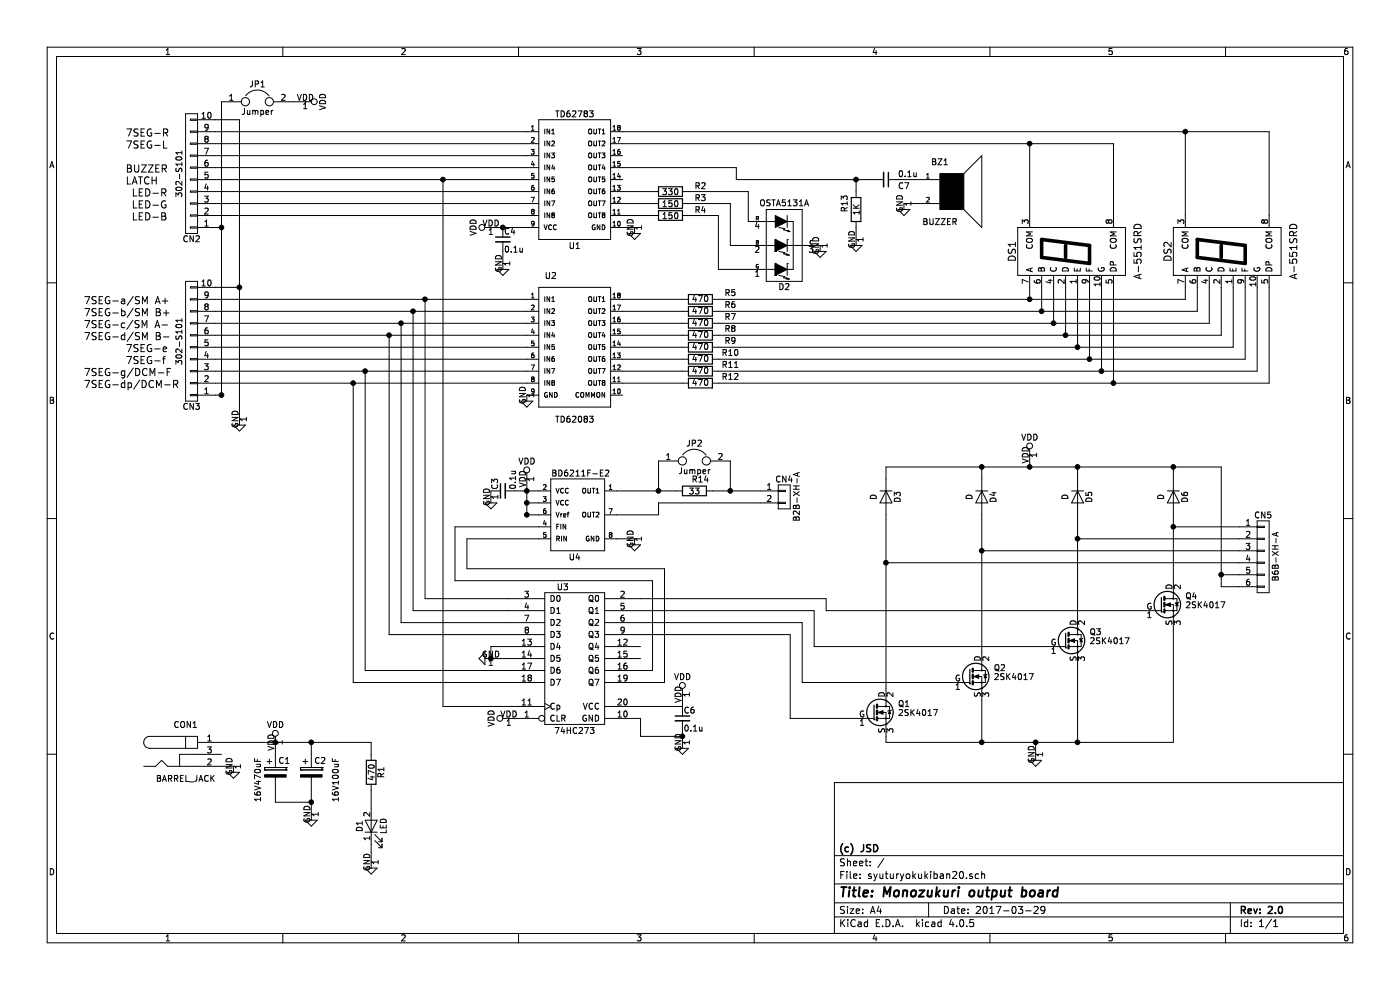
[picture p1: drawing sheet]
EESchema Schematic File Version 4
LIBS:syuturyokukiban20-cache
EELAYER 29 0
EELAYER END
$Descr A4 11693 8268
encoding utf-8
Sheet 1 1
Title "Monozukuri output board"
Date "2017-03-29"
Rev "2.0"
Comp "(c) JSD"
Comment1 ""
Comment2 ""
Comment3 ""
Comment4 ""
$EndDescr
$Comp
L mylib:SPEAKER BZ1
U 1 1
P 7950 1600
F 0 "BZ1" H 7850 1850 50  0000 C CNN
F 1 "BUZZER" H 7850 1350 50  0000 C CNN
F 2 "syuturyokukiban20:Buzzer_12x6.9_Pitch5" H 7950 1600 50  0001 C CNN
F 3 "" H 7950 1600 50  0000 C CNN
	1    7950 1600
	1    0    0    -1  
$EndComp
$Comp
L device:C_Small C6
U 1 1
P 5700 6000
F 0 "C6" H 5710 6070 50  0000 L CNN
F 1 "0.1u" H 5710 5920 50  0000 L CNN
F 2 "syuturyokukiban20:C_Rect_L4_W2.5_P2.5" H 5700 6000 50  0001 C CNN
F 3 "" H 5700 6000 50  0000 C CNN
	1    5700 6000
	1    0    0    -1  
$EndComp
Text Notes 1100 1850 0    60   ~ 0
LED-B
Text Notes 1100 1750 0    60   ~ 0
LED-G
Text Notes 1100 1650 0    60   ~ 0
LED-R
Text Notes 1050 1550 0    60   ~ 0
LATCH
Text Notes 1050 1450 0    60   ~ 0
BUZZER
Text Notes 1050 1250 0    60   ~ 0
7SEG-L
Text Notes 1050 1150 0    60   ~ 0
7SEG-R
Text Notes 700  3250 0    60   ~ 0
7SEG-dp/DCM-R
Text Notes 700  3150 0    60   ~ 0
7SEG-g/DCM-F
Text Notes 1050 3050 0    60   ~ 0
7SEG-f
Text Notes 1050 2950 0    60   ~ 0
7SEG-e
Text Notes 700  2750 0    60   ~ 0
7SEG-c/SM A-
Text Notes 700  2850 0    60   ~ 0
7SEG-d/SM B-
Text Notes 700  2650 0    60   ~ 0
7SEG-b/SM B+
Text Notes 700  2550 0    60   ~ 0
7SEG-a/SM A+
$Comp
L syuturyokukiban20-rescue:CONN_01X10 CN2
U 1 1
P 1600 1450
F 0 "CN2" H 1600 2000 50  0000 C CNN
F 1 "302-S101" V 1700 1450 50  0000 C CNN
F 2 "syuturyokukiban20:IDC_Header_Straight_10pins" H 1600 1450 50  0001 C CNN
F 3 "" H 1600 1450 50  0000 C CNN
	1    1600 1450
	-1   0    0    1   
$EndComp
$Comp
L syuturyokukiban20-rescue:CONN_01X10 CN3
U 1 1
P 1600 2850
F 0 "CN3" H 1600 3400 50  0000 C CNN
F 1 "302-S101" V 1700 2850 50  0000 C CNN
F 2 "syuturyokukiban20:IDC_Header_Straight_10pins" H 1600 2850 50  0001 C CNN
F 3 "" H 1600 2850 50  0000 C CNN
	1    1600 2850
	-1   0    0    1   
$EndComp
$Comp
L mylib:TD62783 U1
U 1 1
P 4800 1500
F 0 "U1" H 4800 950 50  0000 C CNN
F 1 "TD62783" H 4800 2050 50  0000 C CNN
F 2 "syuturyokukiban20:DIP-18_W7.62mm" H 4800 1500 60  0001 C CNN
F 3 "" H 4800 1500 60  0000 C CNN
	1    4800 1500
	1    0    0    -1  
$EndComp
$Comp
L mylib:TD62083 U2
U 1 1
P 4800 2900
F 0 "U2" H 4600 3500 50  0000 C CNN
F 1 "TD62083" H 4800 2300 50  0000 C CNN
F 2 "syuturyokukiban20:DIP-18_W7.62mm" H 4950 2900 50  0001 C CNN
F 3 "" H 4950 2900 50  0000 C CNN
	1    4800 2900
	1    0    0    -1  
$EndComp
$Comp
L mylib:BD6211F-E2 U4
U 1 1
P 4850 4300
F 0 "U4" H 4800 3950 50  0000 C CNN
F 1 "BD6211F-E2" H 4850 4650 50  0000 C CNN
F 2 "syuturyokukiban20:SOIC-8_3.9x4.9mm_Pitch1.27mm" H 4900 4100 60  0001 C CNN
F 3 "" H 4900 4100 60  0000 C CNN
	1    4850 4300
	1    0    0    -1  
$EndComp
$Comp
L mylib:74HC273 U3
U 1 1
P 4800 5500
F 0 "U3" H 4700 6100 50  0000 C CNN
F 1 "74HC273" H 4800 4900 50  0000 C CNN
F 2 "syuturyokukiban20:DIP-20_W7.62mm" H 4950 5500 50  0001 C CNN
F 3 "" H 4950 5500 50  0000 C CNN
	1    4800 5500
	1    0    0    -1  
$EndComp
$Comp
L mylib:A-551SRD DS1
U 1 1
P 8900 2100
F 0 "DS1" H 8900 2550 60  0000 C CNN
F 1 "A-551SRD" H 8900 1500 60  0000 C CNN
F 2 "syuturyokukiban20:7SegmentLED_A-551SRD-A" H 9100 2600 60  0001 C CNN
F 3 "" H 9100 2600 60  0000 C CNN
	1    8900 2100
	0    -1   -1   0   
$EndComp
$Comp
L mylib:A-551SRD DS2
U 1 1
P 10200 2100
F 0 "DS2" H 10200 2550 60  0000 C CNN
F 1 "A-551SRD" H 10200 1500 60  0000 C CNN
F 2 "syuturyokukiban20:7SegmentLED_A-551SRD-A" H 10400 2600 60  0001 C CNN
F 3 "" H 10400 2600 60  0000 C CNN
	1    10200 2100
	0    -1   -1   0   
$EndComp
$Comp
L device:R R5
U 1 1
P 5850 2500
F 0 "R5" V 5900 2250 50  0000 C CNN
F 1 "470" V 5850 2500 50  0000 C CNN
F 2 "syuturyokukiban20:Resistor_Horizontal_RM10mm" V 5780 2500 50  0001 C CNN
F 3 "" H 5850 2500 50  0000 C CNN
	1    5850 2500
	0    -1   -1   0   
$EndComp
$Comp
L device:R R6
U 1 1
P 5850 2600
F 0 "R6" V 5900 2350 50  0000 C CNN
F 1 "470" V 5850 2600 50  0000 C CNN
F 2 "syuturyokukiban20:Resistor_Horizontal_RM10mm" V 5780 2600 50  0001 C CNN
F 3 "" H 5850 2600 50  0000 C CNN
	1    5850 2600
	0    -1   -1   0   
$EndComp
$Comp
L device:R R7
U 1 1
P 5850 2700
F 0 "R7" V 5900 2450 50  0000 C CNN
F 1 "470" V 5850 2700 50  0000 C CNN
F 2 "syuturyokukiban20:Resistor_Horizontal_RM10mm" V 5780 2700 50  0001 C CNN
F 3 "" H 5850 2700 50  0000 C CNN
	1    5850 2700
	0    -1   -1   0   
$EndComp
$Comp
L device:R R8
U 1 1
P 5850 2800
F 0 "R8" V 5900 2550 50  0000 C CNN
F 1 "470" V 5850 2800 50  0000 C CNN
F 2 "syuturyokukiban20:Resistor_Horizontal_RM10mm" V 5780 2800 50  0001 C CNN
F 3 "" H 5850 2800 50  0000 C CNN
	1    5850 2800
	0    -1   -1   0   
$EndComp
$Comp
L device:R R9
U 1 1
P 5850 2900
F 0 "R9" V 5900 2650 50  0000 C CNN
F 1 "470" V 5850 2900 50  0000 C CNN
F 2 "syuturyokukiban20:Resistor_Horizontal_RM10mm" V 5780 2900 50  0001 C CNN
F 3 "" H 5850 2900 50  0000 C CNN
	1    5850 2900
	0    -1   -1   0   
$EndComp
$Comp
L device:R R10
U 1 1
P 5850 3000
F 0 "R10" V 5900 2750 50  0000 C CNN
F 1 "470" V 5850 3000 50  0000 C CNN
F 2 "syuturyokukiban20:Resistor_Horizontal_RM10mm" V 5780 3000 50  0001 C CNN
F 3 "" H 5850 3000 50  0000 C CNN
	1    5850 3000
	0    -1   -1   0   
$EndComp
$Comp
L device:R R11
U 1 1
P 5850 3100
F 0 "R11" V 5900 2850 50  0000 C CNN
F 1 "470" V 5850 3100 50  0000 C CNN
F 2 "syuturyokukiban20:Resistor_Horizontal_RM10mm" V 5780 3100 50  0001 C CNN
F 3 "" H 5850 3100 50  0000 C CNN
	1    5850 3100
	0    -1   -1   0   
$EndComp
$Comp
L device:R R12
U 1 1
P 5850 3200
F 0 "R12" V 5900 2950 50  0000 C CNN
F 1 "470" V 5850 3200 50  0000 C CNN
F 2 "syuturyokukiban20:Resistor_Horizontal_RM10mm" V 5780 3200 50  0001 C CNN
F 3 "" H 5850 3200 50  0000 C CNN
	1    5850 3200
	0    -1   -1   0   
$EndComp
$Comp
L mylib:OSTA5131A D2
U 1 1
P 6550 2050
F 0 "D2" H 6550 2400 50  0000 C CNN
F 1 "OSTA5131A" H 6550 1700 50  0000 C CNN
F 2 "syuturyokukiban20:LED-OSTA5131A-R_PG_B" H 6550 2000 50  0001 C CNN
F 3 "" H 6550 2000 50  0000 C CNN
	1    6550 2050
	-1   0    0    1   
$EndComp
$Comp
L device:R R2
U 1 1
P 5600 1600
F 0 "R2" V 5550 1850 50  0000 C CNN
F 1 "330" V 5600 1600 50  0000 C CNN
F 2 "syuturyokukiban20:Resistor_Horizontal_RM10mm" V 5530 1600 50  0001 C CNN
F 3 "" H 5600 1600 50  0000 C CNN
	1    5600 1600
	0    1    1    0   
$EndComp
$Comp
L device:R R3
U 1 1
P 5600 1700
F 0 "R3" V 5550 1950 50  0000 C CNN
F 1 "150" V 5600 1700 50  0000 C CNN
F 2 "syuturyokukiban20:Resistor_Horizontal_RM10mm" V 5530 1700 50  0001 C CNN
F 3 "" H 5600 1700 50  0000 C CNN
	1    5600 1700
	0    1    1    0   
$EndComp
$Comp
L device:R R4
U 1 1
P 5600 1800
F 0 "R4" V 5550 2050 50  0000 C CNN
F 1 "150" V 5600 1800 50  0000 C CNN
F 2 "syuturyokukiban20:Resistor_Horizontal_RM10mm" V 5530 1800 50  0001 C CNN
F 3 "" H 5600 1800 50  0000 C CNN
	1    5600 1800
	0    1    1    0   
$EndComp
$Comp
L device:R R13
U 1 1
P 7150 1750
F 0 "R13" V 7050 1800 50  0000 C CNN
F 1 "1K" V 7150 1750 50  0000 C CNN
F 2 "syuturyokukiban20:Resistor_Horizontal_RM10mm" V 7080 1750 50  0001 C CNN
F 3 "" H 7150 1750 50  0000 C CNN
	1    7150 1750
	1    0    0    -1  
$EndComp
$Comp
L mylib:2SK4017 Q1
U 1 1
P 7300 5950
F 0 "Q1" H 7500 6025 50  0000 L CNN
F 1 "2SK4017" H 7500 5950 50  0000 L CNN
F 2 "syuturyokukiban20:SOT126_SOT32_Housing_Vertical_Hole08" H 7500 5875 50  0001 L CIN
F 3 "" H 7300 5950 50  0000 L CNN
	1    7300 5950
	1    0    0    -1  
$EndComp
$Comp
L mylib:2SK4017 Q2
U 1 1
P 8100 5650
F 0 "Q2" H 8300 5725 50  0000 L CNN
F 1 "2SK4017" H 8300 5650 50  0000 L CNN
F 2 "syuturyokukiban20:SOT126_SOT32_Housing_Vertical_Hole08" H 8300 5575 50  0001 L CIN
F 3 "" H 8100 5650 50  0000 L CNN
	1    8100 5650
	1    0    0    -1  
$EndComp
$Comp
L mylib:2SK4017 Q3
U 1 1
P 8900 5350
F 0 "Q3" H 9100 5425 50  0000 L CNN
F 1 "2SK4017" H 9100 5350 50  0000 L CNN
F 2 "syuturyokukiban20:SOT126_SOT32_Housing_Vertical_Hole08" H 9100 5275 50  0001 L CIN
F 3 "" H 8900 5350 50  0000 L CNN
	1    8900 5350
	1    0    0    -1  
$EndComp
$Comp
L mylib:2SK4017 Q4
U 1 1
P 9700 5050
F 0 "Q4" H 9900 5125 50  0000 L CNN
F 1 "2SK4017" H 9900 5050 50  0000 L CNN
F 2 "syuturyokukiban20:SOT126_SOT32_Housing_Vertical_Hole08" H 9900 4975 50  0001 L CIN
F 3 "" H 9700 5050 50  0000 L CNN
	1    9700 5050
	1    0    0    -1  
$EndComp
$Comp
L syuturyokukiban20-rescue:CONN_01X06 CN5
U 1 1
P 10550 4650
F 0 "CN5" H 10550 5000 50  0000 C CNN
F 1 "B6B-XH-A" V 10650 4650 50  0000 C CNN
F 2 "syuturyokukiban20:JST_XH_B06B-XH-A_06x2.50mm_Straight" H 10550 4650 50  0001 C CNN
F 3 "" H 10550 4650 50  0000 C CNN
	1    10550 4650
	1    0    0    -1  
$EndComp
$Comp
L device:D D6
U 1 1
P 9800 4150
F 0 "D6" H 9800 4250 50  0000 C CNN
F 1 "D" H 9800 4050 50  0000 C CNN
F 2 "syuturyokukiban20:Diode_DO-35_HOLE09_Horizontal_RM10" H 9800 4150 50  0001 C CNN
F 3 "" H 9800 4150 50  0000 C CNN
	1    9800 4150
	0    1    1    0   
$EndComp
$Comp
L device:D D5
U 1 1
P 9000 4150
F 0 "D5" H 9000 4250 50  0000 C CNN
F 1 "D" H 9000 4050 50  0000 C CNN
F 2 "syuturyokukiban20:Diode_DO-35_HOLE09_Horizontal_RM10" H 9000 4150 50  0001 C CNN
F 3 "" H 9000 4150 50  0000 C CNN
	1    9000 4150
	0    1    1    0   
$EndComp
$Comp
L device:D D4
U 1 1
P 8200 4150
F 0 "D4" H 8200 4250 50  0000 C CNN
F 1 "D" H 8200 4050 50  0000 C CNN
F 2 "syuturyokukiban20:Diode_DO-35_HOLE09_Horizontal_RM10" H 8200 4150 50  0001 C CNN
F 3 "" H 8200 4150 50  0000 C CNN
	1    8200 4150
	0    1    1    0   
$EndComp
$Comp
L device:D D3
U 1 1
P 7400 4150
F 0 "D3" H 7400 4250 50  0000 C CNN
F 1 "D" H 7400 4050 50  0000 C CNN
F 2 "syuturyokukiban20:Diode_DO-35_HOLE09_Horizontal_RM10" H 7400 4150 50  0001 C CNN
F 3 "" H 7400 4150 50  0000 C CNN
	1    7400 4150
	0    1    1    0   
$EndComp
Wire Wire Line
	5200 2500 5700 2500
Wire Wire Line
	6000 2500 8600 2500
Wire Wire Line
	9900 2500 9900 2400
Wire Wire Line
	5200 2600 5700 2600
Wire Wire Line
	6000 2600 8700 2600
Wire Wire Line
	10000 2600 10000 2400
Wire Wire Line
	5200 2700 5700 2700
Wire Wire Line
	6000 2700 8800 2700
Wire Wire Line
	10100 2700 10100 2400
Wire Wire Line
	5200 2800 5700 2800
Wire Wire Line
	5200 2900 5700 2900
Wire Wire Line
	5200 3000 5700 3000
Wire Wire Line
	5200 3100 5700 3100
Wire Wire Line
	5200 3200 5700 3200
Wire Wire Line
	6000 2800 8900 2800
Wire Wire Line
	10200 2800 10200 2400
Wire Wire Line
	6000 2900 9000 2900
Wire Wire Line
	10300 2900 10300 2400
Wire Wire Line
	6000 3000 9100 3000
Wire Wire Line
	10400 3000 10400 2400
Wire Wire Line
	6000 3100 9200 3100
Wire Wire Line
	10500 3100 10500 2400
Wire Wire Line
	6000 3200 9300 3200
Wire Wire Line
	10600 3200 10600 2400
Wire Wire Line
	8600 2400 8600 2500
Connection ~ 8600 2500
Wire Wire Line
	8700 2400 8700 2600
Connection ~ 8700 2600
Wire Wire Line
	8800 2400 8800 2700
Connection ~ 8800 2700
Wire Wire Line
	8900 2400 8900 2800
Connection ~ 8900 2800
Wire Wire Line
	9000 2400 9000 2900
Connection ~ 9000 2900
Wire Wire Line
	9100 2400 9100 3000
Connection ~ 9100 3000
Wire Wire Line
	9200 2400 9200 3100
Connection ~ 9200 3100
Wire Wire Line
	9300 2400 9300 3200
Connection ~ 9300 3200
Wire Wire Line
	5200 1600 5450 1600
Wire Wire Line
	5200 1700 5450 1700
Wire Wire Line
	5200 1800 5450 1800
Wire Wire Line
	5750 1600 6250 1600
Wire Wire Line
	6150 1500 7150 1500
Wire Wire Line
	5200 1200 8600 1200
Wire Wire Line
	8600 1200 8600 1800
Wire Wire Line
	9300 1200 9300 1800
Connection ~ 8600 1200
Wire Wire Line
	5200 1100 9900 1100
Wire Wire Line
	10600 1100 10600 1800
Wire Wire Line
	9900 1800 9900 1100
Connection ~ 9900 1100
Wire Wire Line
	6250 1600 6250 1850
Wire Wire Line
	5750 1700 6100 1700
Wire Wire Line
	6100 1700 6100 2050
Wire Wire Line
	6100 2050 6250 2050
Wire Wire Line
	5750 1800 6000 1800
Wire Wire Line
	6000 1800 6000 2250
Wire Wire Line
	6000 2250 6250 2250
Wire Wire Line
	1800 1100 4400 1100
Wire Wire Line
	1800 1200 4400 1200
Wire Wire Line
	1800 1300 4400 1300
Wire Wire Line
	1800 1400 4400 1400
Wire Wire Line
	1800 1500 3700 1500
Wire Wire Line
	1800 1600 4400 1600
Wire Wire Line
	1800 1700 4400 1700
Wire Wire Line
	1800 1800 4400 1800
Wire Wire Line
	1800 2500 3550 2500
Wire Wire Line
	1800 2600 3450 2600
Wire Wire Line
	1800 2700 3350 2700
Wire Wire Line
	1800 2800 3250 2800
Wire Wire Line
	1800 2900 4400 2900
Wire Wire Line
	1800 3000 4400 3000
Wire Wire Line
	1800 3100 3050 3100
Wire Wire Line
	1800 3200 2950 3200
Wire Wire Line
	3250 2800 3250 5300
Wire Wire Line
	3250 5300 4250 5300
Connection ~ 3250 2800
Wire Wire Line
	3350 2700 3350 5200
Wire Wire Line
	3350 5200 4250 5200
Connection ~ 3350 2700
Wire Wire Line
	3450 2600 3450 5100
Wire Wire Line
	3450 5100 4250 5100
Connection ~ 3450 2600
Wire Wire Line
	3550 2500 3550 5000
Wire Wire Line
	3550 5000 4250 5000
Connection ~ 3550 2500
Wire Wire Line
	5350 5300 6600 5300
Wire Wire Line
	6600 5300 6600 6000
Wire Wire Line
	6600 6000 7100 6000
Wire Wire Line
	5350 5200 6700 5200
Wire Wire Line
	6700 5200 6700 5700
Wire Wire Line
	6700 5700 7900 5700
Wire Wire Line
	5350 5100 6800 5100
Wire Wire Line
	6800 5100 6800 5400
Wire Wire Line
	6800 5400 8700 5400
Wire Wire Line
	5350 5000 6900 5000
Wire Wire Line
	6900 5000 6900 5100
Wire Wire Line
	6900 5100 9500 5100
Wire Wire Line
	7400 4300 7400 4700
Wire Wire Line
	8200 4300 8200 4600
Wire Wire Line
	9000 4300 9000 4500
Wire Wire Line
	9800 4300 9800 4400
Wire Wire Line
	9800 6200 9800 5250
Wire Wire Line
	7400 6200 8200 6200
Wire Wire Line
	7400 6200 7400 6150
Wire Wire Line
	8200 5850 8200 6200
Connection ~ 8200 6200
Wire Wire Line
	9000 5550 9000 6200
Connection ~ 9000 6200
Wire Wire Line
	7400 4000 7400 3900
Wire Wire Line
	7400 3900 8200 3900
Wire Wire Line
	9800 3900 9800 4000
Wire Wire Line
	9000 4000 9000 3900
Connection ~ 9000 3900
Wire Wire Line
	8200 4000 8200 3900
Connection ~ 8200 3900
Wire Wire Line
	10350 4400 9800 4400
Connection ~ 9800 4400
Wire Wire Line
	10350 4500 9000 4500
Connection ~ 9000 4500
Wire Wire Line
	10350 4600 8200 4600
Connection ~ 8200 4600
Wire Wire Line
	10350 4700 7400 4700
Connection ~ 7400 4700
Wire Wire Line
	4400 4000 4400 4100
Wire Wire Line
	4500 4200 4400 4200
Connection ~ 4400 4200
Wire Wire Line
	4500 4400 3800 4400
Wire Wire Line
	4500 4500 3900 4500
Wire Wire Line
	4250 5900 3700 5900
Wire Wire Line
	3700 5900 3700 1500
Connection ~ 3700 1500
$Comp
L power1:GND #PWR01
U 1 1
P 2000 3500
F 0 "#PWR01" H 2000 3500 30  0001 C CNN
F 1 "GND" H 2000 3430 30  0001 C CNN
F 2 "" H 2000 3500 60  0000 C CNN
F 3 "" H 2000 3500 60  0000 C CNN
	1    2000 3500
	1    0    0    -1  
$EndComp
Wire Wire Line
	1800 1000 2000 1000
Wire Wire Line
	2000 2400 1800 2400
$Comp
L power1:GND #PWR02
U 1 1
P 8650 6300
F 0 "#PWR02" H 8650 6300 30  0001 C CNN
F 1 "GND" H 8650 6230 30  0001 C CNN
F 2 "" H 8650 6300 60  0000 C CNN
F 3 "" H 8650 6300 60  0000 C CNN
	1    8650 6300
	1    0    0    -1  
$EndComp
$Comp
L power1:VDD #PWR03
U 1 1
P 8600 3800
F 0 "#PWR03" H 8600 3650 50  0001 C CNN
F 1 "VDD" H 8600 3950 50  0000 C CNN
F 2 "" H 8600 3800 50  0000 C CNN
F 3 "" H 8600 3800 50  0000 C CNN
	1    8600 3800
	1    0    0    -1  
$EndComp
$Comp
L power1:GND #PWR04
U 1 1
P 7550 1700
F 0 "#PWR04" H 7550 1700 30  0001 C CNN
F 1 "GND" H 7550 1630 30  0001 C CNN
F 2 "" H 7550 1700 60  0000 C CNN
F 3 "" H 7550 1700 60  0000 C CNN
	1    7550 1700
	1    0    0    -1  
$EndComp
$Comp
L power1:GND #PWR05
U 1 1
P 6850 2050
F 0 "#PWR05" H 6850 2050 30  0001 C CNN
F 1 "GND" H 6850 1980 30  0001 C CNN
F 2 "" H 6850 2050 60  0000 C CNN
F 3 "" H 6850 2050 60  0000 C CNN
	1    6850 2050
	1    0    0    -1  
$EndComp
Wire Wire Line
	7550 1700 7650 1700
Wire Wire Line
	8600 3900 8600 3800
Connection ~ 8600 3900
Wire Wire Line
	8650 6300 8650 6200
Connection ~ 8650 6200
$Comp
L power1:GND #PWR06
U 1 1
P 5700 6200
F 0 "#PWR06" H 5700 6200 30  0001 C CNN
F 1 "GND" H 5700 6130 30  0001 C CNN
F 2 "" H 5700 6200 60  0000 C CNN
F 3 "" H 5700 6200 60  0000 C CNN
	1    5700 6200
	1    0    0    -1  
$EndComp
$Comp
L power1:VDD #PWR07
U 1 1
P 5700 5800
F 0 "#PWR07" H 5700 5650 50  0001 C CNN
F 1 "VDD" H 5700 5950 50  0000 C CNN
F 2 "" H 5700 5800 50  0000 C CNN
F 3 "" H 5700 5800 50  0000 C CNN
	1    5700 5800
	1    0    0    -1  
$EndComp
$Comp
L power1:GND #PWR08
U 1 1
P 4100 5500
F 0 "#PWR08" H 4100 5500 30  0001 C CNN
F 1 "GND" H 4100 5430 30  0001 C CNN
F 2 "" H 4100 5500 60  0000 C CNN
F 3 "" H 4100 5500 60  0000 C CNN
	1    4100 5500
	0    1    1    0   
$EndComp
$Comp
L power1:GND #PWR09
U 1 1
P 5300 4500
F 0 "#PWR09" H 5300 4500 30  0001 C CNN
F 1 "GND" H 5300 4430 30  0001 C CNN
F 2 "" H 5300 4500 60  0000 C CNN
F 3 "" H 5300 4500 60  0000 C CNN
	1    5300 4500
	1    0    0    -1  
$EndComp
$Comp
L power1:VDD #PWR010
U 1 1
P 4400 4000
F 0 "#PWR010" H 4400 3850 50  0001 C CNN
F 1 "VDD" H 4400 4150 50  0000 C CNN
F 2 "" H 4400 4000 50  0000 C CNN
F 3 "" H 4400 4000 50  0000 C CNN
	1    4400 4000
	1    0    0    -1  
$EndComp
$Comp
L power1:GND #PWR011
U 1 1
P 4400 3300
F 0 "#PWR011" H 4400 3300 30  0001 C CNN
F 1 "GND" H 4400 3230 30  0001 C CNN
F 2 "" H 4400 3300 60  0000 C CNN
F 3 "" H 4400 3300 60  0000 C CNN
	1    4400 3300
	1    0    0    -1  
$EndComp
$Comp
L power1:GND #PWR012
U 1 1
P 5300 1900
F 0 "#PWR012" H 5300 1900 30  0001 C CNN
F 1 "GND" H 5300 1830 30  0001 C CNN
F 2 "" H 5300 1900 60  0000 C CNN
F 3 "" H 5300 1900 60  0000 C CNN
	1    5300 1900
	1    0    0    -1  
$EndComp
$Comp
L device:C_Small C4
U 1 1
P 4200 2000
F 0 "C4" H 4210 2070 50  0000 L CNN
F 1 "0.1u" H 4210 1920 50  0000 L CNN
F 2 "syuturyokukiban20:C_Rect_L4_W2.5_P2.5" H 4200 2000 50  0001 C CNN
F 3 "" H 4200 2000 50  0000 C CNN
	1    4200 2000
	1    0    0    -1  
$EndComp
$Comp
L power1:GND #PWR013
U 1 1
P 4200 2200
F 0 "#PWR013" H 4200 2200 30  0001 C CNN
F 1 "GND" H 4200 2130 30  0001 C CNN
F 2 "" H 4200 2200 60  0000 C CNN
F 3 "" H 4200 2200 60  0000 C CNN
	1    4200 2200
	1    0    0    -1  
$EndComp
$Comp
L power1:VDD #PWR014
U 1 1
P 4100 1900
F 0 "#PWR014" H 4100 1750 50  0001 C CNN
F 1 "VDD" H 4100 2050 50  0000 C CNN
F 2 "" H 4100 1900 50  0000 C CNN
F 3 "" H 4100 1900 50  0000 C CNN
	1    4100 1900
	0    -1   -1   0   
$EndComp
Wire Wire Line
	4100 1900 4200 1900
Connection ~ 4200 1900
Wire Wire Line
	4200 2200 4200 2100
Wire Wire Line
	5200 1900 5300 1900
Wire Wire Line
	5350 5900 5700 5900
Wire Wire Line
	5700 5900 5700 5800
Wire Wire Line
	5350 6000 5350 6150
Wire Wire Line
	5350 6150 5700 6150
Wire Wire Line
	5700 6100 5700 6150
Connection ~ 5700 6150
Wire Wire Line
	4100 5400 4250 5400
Wire Wire Line
	4250 5500 4100 5500
Connection ~ 4100 5500
Wire Wire Line
	5150 4500 5300 4500
$Comp
L syuturyokukiban20-rescue:CONN_01X02 CN4
U 1 1
P 6550 4150
F 0 "CN4" H 6550 4300 50  0000 C CNN
F 1 "B2B-XH-A" V 6650 4150 50  0000 C CNN
F 2 "syuturyokukiban20:JST_XH_B02B-XH-A_02x2.50mm_Straight" H 6550 4150 50  0001 C CNN
F 3 "" H 6550 4150 50  0000 C CNN
	1    6550 4150
	1    0    0    -1  
$EndComp
$Comp
L device:CP C1
U 1 1
P 2300 6450
F 0 "C1" H 2325 6550 50  0000 L CNN
F 1 "16V470uF" V 2150 6200 50  0000 L CNN
F 2 "syuturyokukiban20:C_Radial_D8_L11.5_P3.5" H 2338 6300 50  0001 C CNN
F 3 "" H 2300 6450 50  0000 C CNN
	1    2300 6450
	1    0    0    -1  
$EndComp
$Comp
L device:CP C2
U 1 1
P 2600 6450
F 0 "C2" H 2625 6550 50  0000 L CNN
F 1 "16V100uF" V 2800 6200 50  0000 L CNN
F 2 "syuturyokukiban20:C_Radial_D6.3_L11.2_P2.5" H 2638 6300 50  0001 C CNN
F 3 "" H 2600 6450 50  0000 C CNN
	1    2600 6450
	1    0    0    -1  
$EndComp
$Comp
L device:LED D1
U 1 1
P 3100 6900
F 0 "D1" H 3100 7000 50  0000 C CNN
F 1 "LED" H 3100 6800 50  0000 C CNN
F 2 "syuturyokukiban20:LED-5MM" H 3100 6900 50  0001 C CNN
F 3 "" H 3100 6900 50  0000 C CNN
	1    3100 6900
	0    -1   -1   0   
$EndComp
$Comp
L device:R R1
U 1 1
P 3100 6450
F 0 "R1" V 3180 6450 50  0000 C CNN
F 1 "470" V 3100 6450 50  0000 C CNN
F 2 "syuturyokukiban20:Resistor_Horizontal_RM10mm" V 3030 6450 50  0001 C CNN
F 3 "" H 3100 6450 50  0000 C CNN
	1    3100 6450
	1    0    0    -1  
$EndComp
$Comp
L power1:GND #PWR015
U 1 1
P 3100 7200
F 0 "#PWR015" H 3100 7200 30  0001 C CNN
F 1 "GND" H 3100 7130 30  0001 C CNN
F 2 "" H 3100 7200 60  0000 C CNN
F 3 "" H 3100 7200 60  0000 C CNN
	1    3100 7200
	1    0    0    -1  
$EndComp
$Comp
L power1:GND #PWR016
U 1 1
P 2600 6800
F 0 "#PWR016" H 2600 6800 30  0001 C CNN
F 1 "GND" H 2600 6730 30  0001 C CNN
F 2 "" H 2600 6800 60  0000 C CNN
F 3 "" H 2600 6800 60  0000 C CNN
	1    2600 6800
	1    0    0    -1  
$EndComp
Wire Wire Line
	1850 6200 2300 6200
Wire Wire Line
	2600 6600 2600 6700
Wire Wire Line
	2600 6700 2300 6700
Wire Wire Line
	2300 6700 2300 6600
Connection ~ 2600 6700
Wire Wire Line
	2300 6200 2300 6300
Connection ~ 2300 6200
Wire Wire Line
	2600 6300 2600 6200
Connection ~ 2600 6200
Wire Wire Line
	3100 6200 3100 6300
Wire Wire Line
	3100 6750 3100 6600
Wire Wire Line
	3100 7200 3100 7050
Wire Wire Line
	1850 850  1850 1900
Connection ~ 1850 1900
Wire Wire Line
	1850 3300 1800 3300
Wire Wire Line
	1850 1900 1800 1900
Wire Wire Line
	2000 1000 2000 2400
Connection ~ 2000 2400
Connection ~ 4400 4100
$Comp
L power1:VDD #PWR017
U 1 1
P 2550 850
F 0 "#PWR017" H 2550 700 50  0001 C CNN
F 1 "VDD" H 2550 1000 50  0000 C CNN
F 2 "" H 2550 850 50  0000 C CNN
F 3 "" H 2550 850 50  0000 C CNN
	1    2550 850 
	0    1    1    0   
$EndComp
Wire Wire Line
	2450 850  2550 850 
Wire Wire Line
	5150 4100 5500 4100
Wire Wire Line
	6350 4200 5500 4200
Wire Wire Line
	5500 4200 5500 4300
Wire Wire Line
	5500 4300 5150 4300
Wire Wire Line
	10200 4900 10350 4900
Wire Wire Line
	10200 3900 10200 4800
Connection ~ 9800 3900
Wire Wire Line
	10350 4800 10200 4800
Connection ~ 10200 4800
$Comp
L device:C_Small C3
U 1 1
P 4200 4100
F 0 "C3" H 4210 4170 50  0000 L CNN
F 1 "0.1u" H 4210 4020 50  0000 L CNN
F 2 "syuturyokukiban20:C_Rect_L4_W2.5_P2.5" H 4200 4100 50  0001 C CNN
F 3 "" H 4200 4100 50  0000 C CNN
	1    4200 4100
	0    -1   -1   0   
$EndComp
$Comp
L syuturyokukiban20-rescue:BARREL_JACK CON1
U 1 1
P 1550 6300
F 0 "CON1" H 1550 6550 50  0000 C CNN
F 1 "BARREL_JACK" H 1550 6100 50  0000 C CNN
F 2 "syuturyokukiban20:BARREL_JACK" H 1550 6300 50  0001 C CNN
F 3 "" H 1550 6300 50  0000 C CNN
	1    1550 6300
	1    0    0    -1  
$EndComp
$Comp
L power1:GND #PWR018
U 1 1
P 1950 6400
F 0 "#PWR018" H 1950 6400 30  0001 C CNN
F 1 "GND" H 1950 6330 30  0001 C CNN
F 2 "" H 1950 6400 60  0000 C CNN
F 3 "" H 1950 6400 60  0000 C CNN
	1    1950 6400
	1    0    0    -1  
$EndComp
$Comp
L power1:VDD #PWR019
U 1 1
P 2300 6200
F 0 "#PWR019" H 2300 6050 50  0001 C CNN
F 1 "VDD" H 2300 6350 50  0000 C CNN
F 2 "" H 2300 6200 50  0000 C CNN
F 3 "" H 2300 6200 50  0000 C CNN
	1    2300 6200
	1    0    0    -1  
$EndComp
Wire Wire Line
	1850 6400 1950 6400
$Comp
L power1:GND #PWR020
U 1 1
P 4100 4150
F 0 "#PWR020" H 4100 4150 30  0001 C CNN
F 1 "GND" H 4100 4080 30  0001 C CNN
F 2 "" H 4100 4150 60  0000 C CNN
F 3 "" H 4100 4150 60  0000 C CNN
	1    4100 4150
	1    0    0    -1  
$EndComp
Wire Wire Line
	4300 4100 4400 4100
Wire Wire Line
	4400 4300 4500 4300
Wire Wire Line
	4100 4150 4100 4100
$Comp
L power1:VDD #PWR021
U 1 1
P 4250 6000
F 0 "#PWR021" H 4250 5850 50  0001 C CNN
F 1 "VDD" H 4250 6150 50  0000 C CNN
F 2 "" H 4250 6000 50  0000 C CNN
F 3 "" H 4250 6000 50  0000 C CNN
	1    4250 6000
	0    -1   -1   0   
$EndComp
Wire Wire Line
	4100 5500 4100 5400
$Comp
L power1:GND #PWR022
U 1 1
P 7150 2000
F 0 "#PWR022" H 7150 2000 30  0001 C CNN
F 1 "GND" H 7150 1930 30  0001 C CNN
F 2 "" H 7150 2000 60  0000 C CNN
F 3 "" H 7150 2000 60  0000 C CNN
	1    7150 2000
	1    0    0    -1  
$EndComp
$Comp
L device:C_Small C7
U 1 1
P 7400 1500
F 0 "C7" V 7450 1600 50  0000 L CNN
F 1 "0.1u" V 7350 1600 50  0000 L CNN
F 2 "syuturyokukiban20:C_Rect_L4_W2.5_P2.5" H 7400 1500 50  0001 C CNN
F 3 "" H 7400 1500 50  0000 C CNN
	1    7400 1500
	0    1    1    0   
$EndComp
Wire Wire Line
	7150 2000 7150 1900
Wire Wire Line
	7500 1500 7650 1500
Wire Wire Line
	7150 1600 7150 1500
Connection ~ 7150 1500
$Comp
L device:R R14
U 1 1
P 5800 4100
F 0 "R14" V 5700 4150 50  0000 C CNN
F 1 "33" V 5800 4100 50  0000 C CNN
F 2 "syuturyokukiban20:Resistor_Horizontal_RM20mm" V 5730 4100 50  0001 C CNN
F 3 "" H 5800 4100 50  0000 C CNN
	1    5800 4100
	0    1    1    0   
$EndComp
Wire Wire Line
	5950 4100 6100 4100
$Comp
L device:Jumper JP2
U 1 1
P 5800 3850
F 0 "JP2" H 5800 4000 50  0000 C CNN
F 1 "Jumper" H 5800 3770 50  0000 C CNN
F 2 "syuturyokukiban20:Pin_Header_Straight_1x02" H 5800 3850 50  0001 C CNN
F 3 "" H 5800 3850 50  0000 C CNN
	1    5800 3850
	1    0    0    -1  
$EndComp
Wire Wire Line
	6100 3850 6100 4100
Connection ~ 6100 4100
Wire Wire Line
	5500 3850 5500 4100
Connection ~ 5500 4100
$Comp
L device:Jumper JP1
U 1 1
P 2150 850
F 0 "JP1" H 2150 1000 50  0000 C CNN
F 1 "Jumper" H 2150 770 50  0000 C CNN
F 2 "syuturyokukiban20:Pin_Header_Straight_1x02" H 2150 850 50  0001 C CNN
F 3 "" H 2150 850 50  0000 C CNN
	1    2150 850 
	1    0    0    -1  
$EndComp
Wire Wire Line
	5200 1400 6150 1400
Wire Wire Line
	6150 1400 6150 1500
Wire Wire Line
	3050 3100 3050 5600
Wire Wire Line
	3050 5600 4250 5600
Connection ~ 3050 3100
Wire Wire Line
	2950 3200 2950 5700
Wire Wire Line
	2950 5700 4250 5700
Connection ~ 2950 3200
Wire Wire Line
	5350 5600 5450 5600
Wire Wire Line
	5450 5600 5450 4850
Wire Wire Line
	5450 4850 3800 4850
Wire Wire Line
	3800 4850 3800 4400
Wire Wire Line
	5350 5700 5550 5700
Wire Wire Line
	5550 5700 5550 4750
Wire Wire Line
	5550 4750 3900 4750
Wire Wire Line
	3900 4750 3900 4500
Wire Wire Line
	8600 2500 9900 2500
Wire Wire Line
	8700 2600 10000 2600
Wire Wire Line
	8800 2700 10100 2700
Wire Wire Line
	8900 2800 10200 2800
Wire Wire Line
	9000 2900 10300 2900
Wire Wire Line
	9100 3000 10400 3000
Wire Wire Line
	9200 3100 10500 3100
Wire Wire Line
	9300 3200 10600 3200
Wire Wire Line
	8600 1200 9300 1200
Wire Wire Line
	9900 1100 10600 1100
Wire Wire Line
	3250 2800 4400 2800
Wire Wire Line
	3350 2700 4400 2700
Wire Wire Line
	3450 2600 4400 2600
Wire Wire Line
	3550 2500 4400 2500
Wire Wire Line
	8200 6200 8650 6200
Wire Wire Line
	9000 6200 9800 6200
Wire Wire Line
	9000 3900 9800 3900
Wire Wire Line
	8200 3900 8600 3900
Wire Wire Line
	9800 4400 9800 4850
Wire Wire Line
	9000 4500 9000 5150
Wire Wire Line
	8200 4600 8200 5450
Wire Wire Line
	7400 4700 7400 5750
Wire Wire Line
	4400 4200 4400 4300
Wire Wire Line
	3700 1500 4400 1500
Wire Wire Line
	8600 3900 9000 3900
Wire Wire Line
	8650 6200 9000 6200
Wire Wire Line
	4200 1900 4400 1900
Wire Wire Line
	5700 6150 5700 6200
Wire Wire Line
	2600 6700 2600 6800
Wire Wire Line
	2300 6200 2600 6200
Wire Wire Line
	2600 6200 3100 6200
Wire Wire Line
	1850 1900 1850 3300
Wire Wire Line
	2000 2400 2000 3500
Wire Wire Line
	4400 4100 4400 4200
Wire Wire Line
	4400 4100 4500 4100
Wire Wire Line
	9800 3900 10200 3900
Wire Wire Line
	10200 4800 10200 4900
Wire Wire Line
	7150 1500 7300 1500
Wire Wire Line
	6100 4100 6350 4100
Wire Wire Line
	5500 4100 5650 4100
Wire Wire Line
	3050 3100 4400 3100
Wire Wire Line
	2950 3200 4400 3200
$EndSCHEMATC
